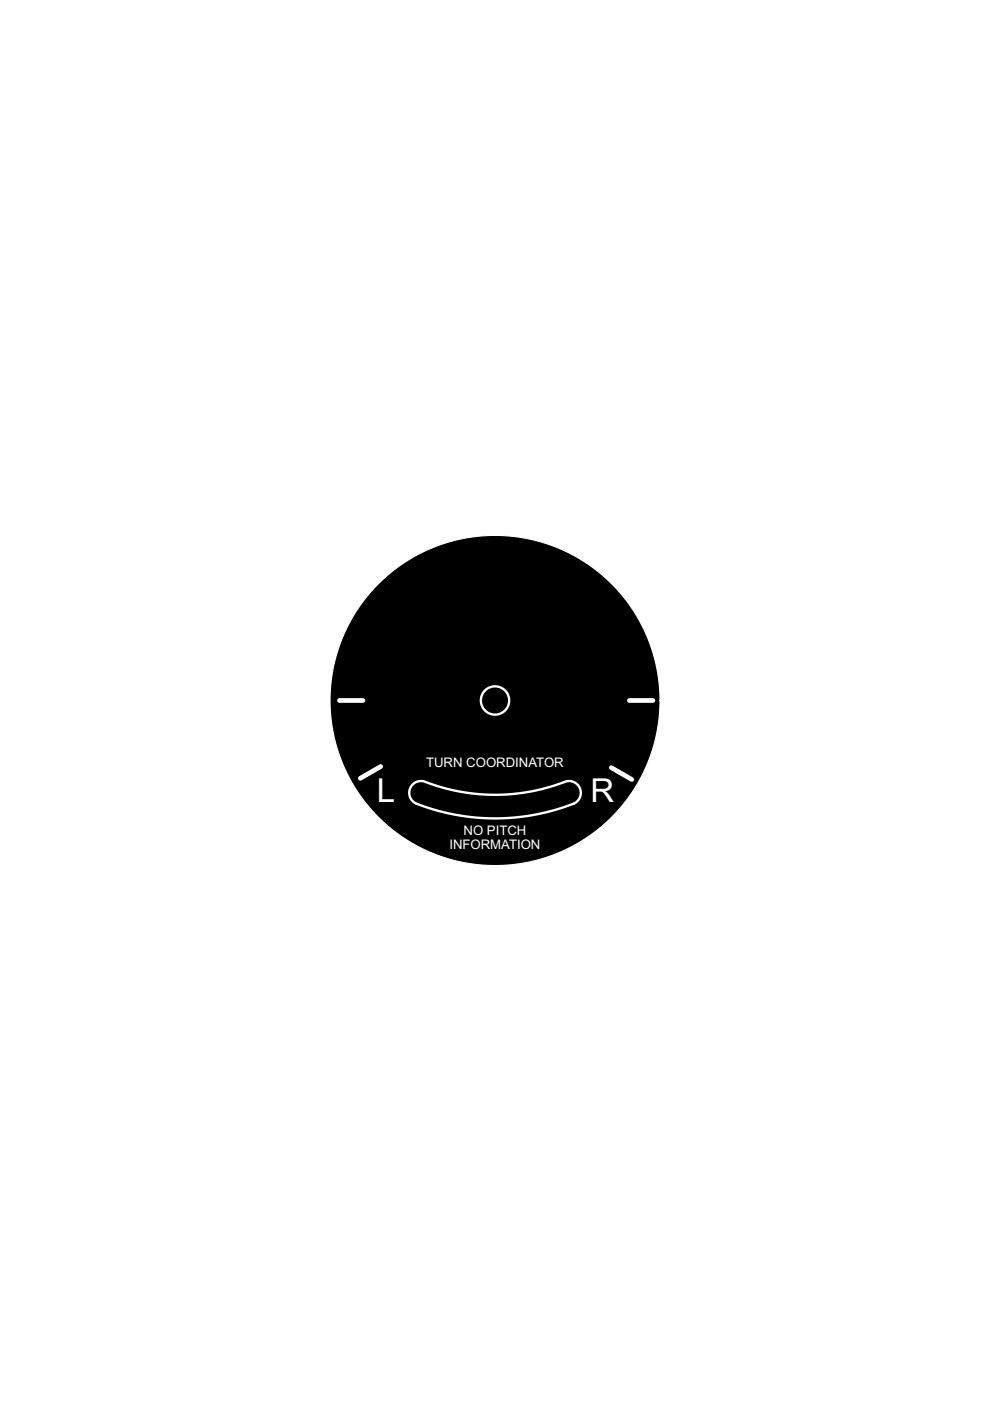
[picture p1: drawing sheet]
<svg xmlns="http://www.w3.org/2000/svg" width="210mm" height="297mm" viewBox="0 0 210 297" stroke-linecap="round" stroke-linejoin="round" font-family="sans-serif">
<circle cx="104.9" cy="148.5" r="35" fill="#000"/>
<g fill="none" stroke="#fff" stroke-width=".25">
<path d="M139.9 148.5h.1"/>
<circle cx="104.9" cy="148.5" r="35"/>
</g>
<g fill="none" stroke="#fff" stroke-width=".5">
<path d="M87.5 166.3l.9-.6 1.2-.1 4.4 1.4 3.8 .9 4 .5 4 .1 3.6-.2 3.4-.5 3.6-.9 3.6-1.2 .8-.1 .9 .2 .8 .6 .5 .8 .1 1-.3 1.2-.9 .9-5.6 1.8-3.5 .7-3.3 .5-3.5 .2-3.6-.1-3.6-.3-3.7-.6-3.6-1-3.3-1.1-.9-.8-.5-1.1 .1-1.2z"/>
<circle cx="105" cy="148.5" r="3"/>
</g>
<path d="M72 148.5h5M133.4 148.5h5M80.7 162.5l-4.3 2.5M129.6 162.8l4.4 2.5" fill="none" stroke="#fff" stroke-width="1"/>
<g font-size="7" fill="#fff">
<text x="79.9" y="170">L</text>
<text x="125.2" y="170">R</text>
</g>
<g font-size="2.8" fill="#fff">
<text x="90.3" y="162.5">TURN COORDINATOR</text>
<text x="98.3" y="177">NO PITCH</text>
<text x="95.3" y="180.1">INFORMATION</text>
</g>
</svg>
